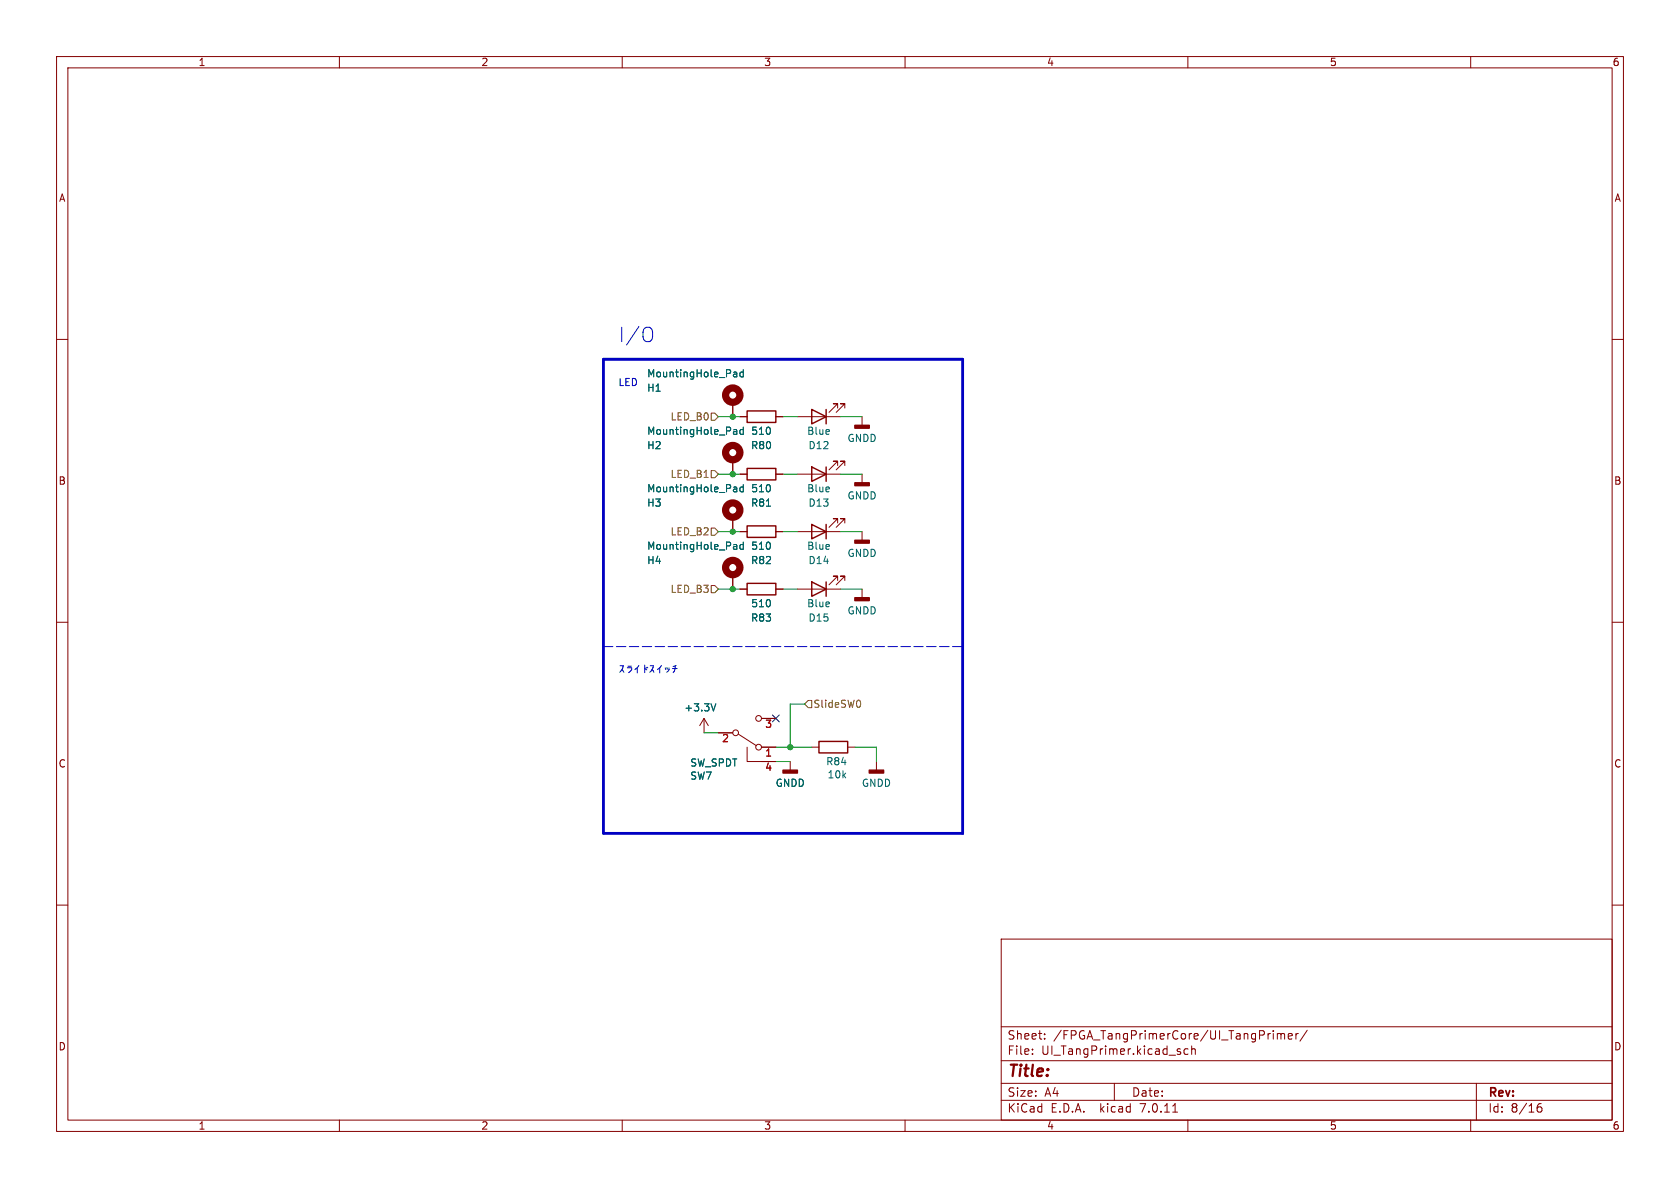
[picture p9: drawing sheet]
<svg xmlns="http://www.w3.org/2000/svg" width="297mm" height="210mm" viewBox="0 0 297 210" stroke-linecap="round" stroke-linejoin="round" font-family="sans-serif">
<g fill="none" stroke="#840000" stroke-width=".18">
<path d="M10 10h277v190h-277zM12 12h273v186h-273zM60 10v2M110 10v2M160 10v2M210 10v2M260 10v2M10 60h2M285 60h2M129.5 71.1v2.6M130.8 73.7h1.3M137.2 73.7h1.2"/>
<path d="M141 73.7h7.6M148.1 72.1v-.7h-.8h.8l-1.5 1.5M149.4 72.1v-.7h-.8h.8l-1.6 1.5M152.4 73.7v1.5M129.5 81.3v2.5M129.5 91.4v2.6M130.8 83.8h1.3M130.8 94h1.3M137.2 83.8h1.2M137.2 94h1.2M141 83.8h7.6M141 94h7.6"/>
<path d="M148.1 82.3v-.8h-.8h.8l-1.5 1.6M148.1 92.5v-.8h-.8h.8l-1.5 1.5M149.4 82.3v-.8h-.8h.8l-1.6 1.6M149.4 92.5v-.8h-.8h.8l-1.6 1.5M152.4 83.8v1.5M152.4 94v1.5M10 110h2M129.5 101.6v2.5M130.8 104.1h1.3M137.2 104.1h1.2M141 104.1h7.6M148.1 102.6v-.7h-.8h.8l-1.5 1.5"/>
<path d="M149.4 102.6v-.7h-.8h.8l-1.6 1.5M152.4 104.1v1.6M285 110h2M124.5 127l-.8 1.3M124.5 127v2.5M124.5 127l.7 1.3M127 129.5h2.5M130.6 129.8l3.1 2M132.1 132.1v2.5h5.1M134.6 132.1h2.6M134.6 127h2.6M139.7 134.6v1.5"/>
<path d="M143.5 132.1h1.3M149.9 132.1h1.2M154.9 134.6v1.5M10 160h2M285 160h2M177 166h108v32h-108zM60 198v2M110 198v2M160 198v2M177 194.5h108M177 191.5h108M177 187.5h108"/>
<path d="M177 181.5h108M182.5 186.3v.1M182.5 185.5v.1M184.7 183.6v.1M184.7 182.8v.1M197 191.5v3M207.3 196.6h.9M208.7 186v.3M210 198v2M210 185.5l-.4-.1-.3 .3v.4l.2 .2h.5M210.7 185.5l.2-.1 .3 .1 .1 .9M210.7 184.9v1.5"/>
<path d="M225.8 182.7v1M225.8 182.8l.4-.1 .3 .2M226.5 182.9l.2-.2 .3 .1 .1 .9M226.5 182.9v.8M227.7 183.2l.8-.1-.1-.3-.4-.1-.3 .2 .1 .7h.6M229.1 182.7v1M229.5 182.7l-.3 .1-.1 .2M231.1 182.1l-1.3 2M260 198v2M261 191.5v6.5M271.7 196l.3-.3h.5l.1 .3v.3l-.3 .3h-.3l-.3-.3M272.5 195.1a.6 .6 0 0 0-.8 .6"/>
<circle cx="130" cy="129.5" r=".51"/>
<circle cx="134.1" cy="127" r=".51"/>
<circle cx="134.1" cy="132.1" r=".51"/>
</g>
<g fill="none" stroke="#840000" stroke-width="1.3">
<circle cx="129.5" cy="69.8" r="1.27"/>
<circle cx="129.5" cy="90.2" r="1.27"/>
<circle cx="129.5" cy="80" r="1.27"/>
<circle cx="129.5" cy="100.3" r="1.27"/>
</g>
<g fill="none" stroke="#006464" stroke-width=".18">
<path d="M129.8 65.8h.4l.1 .8M129.8 75.9l.4 .1 .1 .8M130.3 66.6h-.5M130.3 66.1h-.5M130.3 76.7l-.5 .1M130.3 76.2l-.5 .1M131.4 65.3v1.3M131.4 75.5v1.3M131.4 65.8h-.4l-.2 .2 .1 .6h.5M131.4 76l-.4-.1-.2 .3 .1 .5h.5M129.8 86.1l.4 .1 .1 .7M129.8 96.3h.4l.1 .8"/>
<path d="M130.3 86.9h-.5M130.3 86.4l-.5 .1M130.3 97l-.5 .1M130.3 96.6h-.5M131.4 86.2l-.4-.1-.2 .2 .1 .6h.5M131.4 85.7v1.2M131.4 95.8v1.3M131.4 96.3h-.4l-.2 .2 .1 .5h.5M135.5 89.5h.7M126.5 124.4l-.4 1.3"/>
</g>
<g fill="none" stroke="#840000" stroke-width=".25">
<path d="M132.1 72.6h5.1v2.1h-5.1zM143.5 72.4l2.5 1.3-2.5 1.2zM146 72.4v2.5M132.1 82.8h5.1v2h-5.1zM132.1 93h5.1v2h-5.1zM143.5 82.6l2.5 1.2-2.5 1.3zM143.5 92.7l2.5 1.3-2.5 1.3zM146 82.6v2.5M146 92.7v2.6M132.1 103.1h5.1v2.1h-5.1zM143.5 102.9l2.5 1.2-2.5 1.3zM146 102.9v2.5"/>
<path d="M144.8 131.1h5.1v2h-5.1z"/>
</g>
<g fill="#840000" stroke="#840000" stroke-width=".25">
<path d="M151.1 75.2h2.6v.5h-2.6z"/>
<path d="M153.7 136.1h2.5v.6h-2.5z"/>
<path d="M138.4 136.1h2.6v.6h-2.6z"/>
<path d="M151.1 105.7h2.6v.5h-2.6z"/>
<path d="M151.1 95.5h2.6v.5h-2.6z"/>
<path d="M151.1 85.3h2.6v.6h-2.6z"/>
</g>
<path d="M125.7 73h.7l.6 .7-.6 .6h-.7zM125.7 83.2h.7l.6 .6-.6 .7h-.7zM125.7 93.3h.7l.6 .7-.6 .6h-.7zM125.7 103.5h.7l.6 .6-.6 .7h-.7zM142.9 123.8h.6v1.3h-.6l-.7-.6zM152 123.8l.1 .5-.1 .7" fill="none" stroke="#725600" stroke-width=".18"/>
<path d="M115 58a1.8 1.8 0 0 1 0 2.3" fill="none" stroke="#0000c2" stroke-width=".18"/>
<path d="M106.7 114.3h63.5" fill="none" stroke="#0000c2" stroke-width=".18" stroke-dasharray="1.7 .6"/>
<path d="M106.7 63.5h63.5v83.8h-63.5z" fill="none" stroke="#0000c2" stroke-width=".5"/>
<g fill="none" stroke="#009600" stroke-width=".18">
<path d="M127 73.7h3.8M138.4 73.7h2.6M148.6 73.7h3.8M127 94h3.8M127 83.8h3.8M138.4 94h2.6M138.4 83.8h2.6M148.6 94h3.8M148.6 83.8h3.8M127 104.1h3.8M138.4 104.1h2.6M148.6 104.1h3.8"/>
<path d="M124.5 129.5h2.5M137.2 132.1h6.3M137.2 134.6h2.5M142.2 124.5h-2.5v7.6M151.1 132.1h3.8v2.5"/>
</g>
<path d="M136.6 126.4l1.2 1.2M137.8 126.4l-1.2 1.2" fill="none" stroke="#000084" stroke-width=".18"/>
<g fill="#009600" stroke="#009600" stroke-width=".18">
<circle cx="129.5" cy="73.7" r=".46"/>
<circle cx="129.5" cy="83.8" r=".46"/>
<circle cx="129.5" cy="94" r=".46"/>
<circle cx="129.5" cy="104.1" r=".46"/>
<circle cx="139.7" cy="132.1" r=".46"/>
</g>
<text font-size="3.5" fill="#0000c2" x="109.2" y="60.7">I/O</text>
<text font-size="2.8" fill="#840000" x="178" y="190.9">Title:</text>
<g font-size="2.1" fill="#840000">
<text x="178" y="184">Sheet:</text>
<text x="186.2" y="184">/FPGA_TangPrimerCore/UI_TangPrimer/</text>
<text x="178" y="186.7">File:</text>
<text x="184.1" y="186.7">UI_TangPrimer.kicad_sch</text>
<text x="178" y="196.9">KiCad</text>
<text x="178" y="194.1">Size:</text>
<text x="184.7" y="194.1">A4</text>
<text x="185.7" y="196.9">E.D.A.</text>
<text x="194.6" y="196.9">kicad</text>
<text x="200" y="194.1">Date:</text>
<text x="201.8" y="196.9">7.0.11</text>
<text x="263" y="194.3">Rev:</text>
<text x="263" y="196.9">Id:</text>
<text x="267.1" y="196.9">8/16</text>
</g>
<g font-size="1.8" fill="#840000">
<text x="35" y="11.9">1</text>
<text x="85" y="11.9">2</text>
<text x="135" y="11.9">3</text>
<text x="185" y="11.9">4</text>
<text x="235" y="11.9">5</text>
<text x="285" y="11.9">6</text>
<text x="10.3" y="35.9">A</text>
<text x="285.3" y="35.9">A</text>
<text x="10.3" y="85.9">B</text>
<text x="285.3" y="85.9">B</text>
<text x="10.3" y="135.9">C</text>
<text x="285.3" y="135.9">C</text>
<text x="10.3" y="185.9">D</text>
<text x="285.3" y="185.9">D</text>
<text x="35" y="199.9">1</text>
<text x="85" y="199.9">2</text>
<text x="135" y="199.9">3</text>
<text x="185" y="199.9">4</text>
<text x="235" y="199.9">5</text>
<text x="285" y="199.9">6</text>
</g>
<g font-size="1.8" fill="#0000c2">
<text x="109.2" y="68.3">LED</text>
<text x="109.2" y="119.1">þÿ0¹0é0¤0É0¹0¤0Ã0Á</text>
</g>
<g font-size="1.8" fill="#006464">
<text x="114.3" y="69.4">H1</text>
<text x="114.3" y="66.9">MountingHole_Pad</text>
<text x="114.3" y="77.1">MountingHole_Pad</text>
<text x="132.7" y="77.1">510</text>
<text x="142.6" y="77.1">Blue</text>
<text x="114.3" y="79.6">H2</text>
<text x="132.7" y="79.6">R80</text>
<text x="142.8" y="79.6">D12</text>
<text x="149.7" y="78.3">GNDD</text>
<text x="114.3" y="89.8">H3</text>
<text x="114.3" y="87.2">MountingHole_Pad</text>
<text x="132.7" y="89.8">R81</text>
<text x="132.7" y="87.2">510</text>
<text x="142.6" y="87.2">Blue</text>
<text x="142.8" y="89.8">D13</text>
<text x="149.7" y="88.5">GNDD</text>
<text x="114.3" y="99.9">H4</text>
<text x="114.3" y="97.4">MountingHole_Pad</text>
<text x="132.7" y="99.9">R82</text>
<text x="132.7" y="97.4">510</text>
<text x="142.6" y="97.4">Blue</text>
<text x="142.8" y="99.9">D14</text>
<text x="149.7" y="98.7">GNDD</text>
<text x="132.7" y="107.5">510</text>
<text x="142.6" y="107.5">Blue</text>
<text x="132.7" y="110.1">R83</text>
<text x="142.8" y="110.1">D15</text>
<text x="149.7" y="108.8">GNDD</text>
<text x="120.9" y="126">+3.3V</text>
<text x="121.9" y="135.7">SW_SPDT</text>
<text x="146" y="135.5">R84</text>
<text x="146.2" y="137.8">10k</text>
<text x="121.9" y="138">SW7</text>
<text x="137" y="139.3">GNDD</text>
<text x="152.3" y="139.3">GNDD</text>
</g>
<g font-size="1.8" fill="#725600">
<text x="118.4" y="74.5">LED_B0</text>
<text x="118.4" y="84.7">LED_B1</text>
<text x="118.4" y="94.8">LED_B2</text>
<text x="118.4" y="105">LED_B3</text>
<text x="143.7" y="125.3">SlideSW0</text>
</g>
<g font-size="1.8" fill="#a90000">
<text x="127.6" y="131.5">2</text>
<text x="135.2" y="129">3</text>
<text x="135.2" y="134.1">1</text>
<text x="135.2" y="136.6">4</text>
</g>
</svg>
